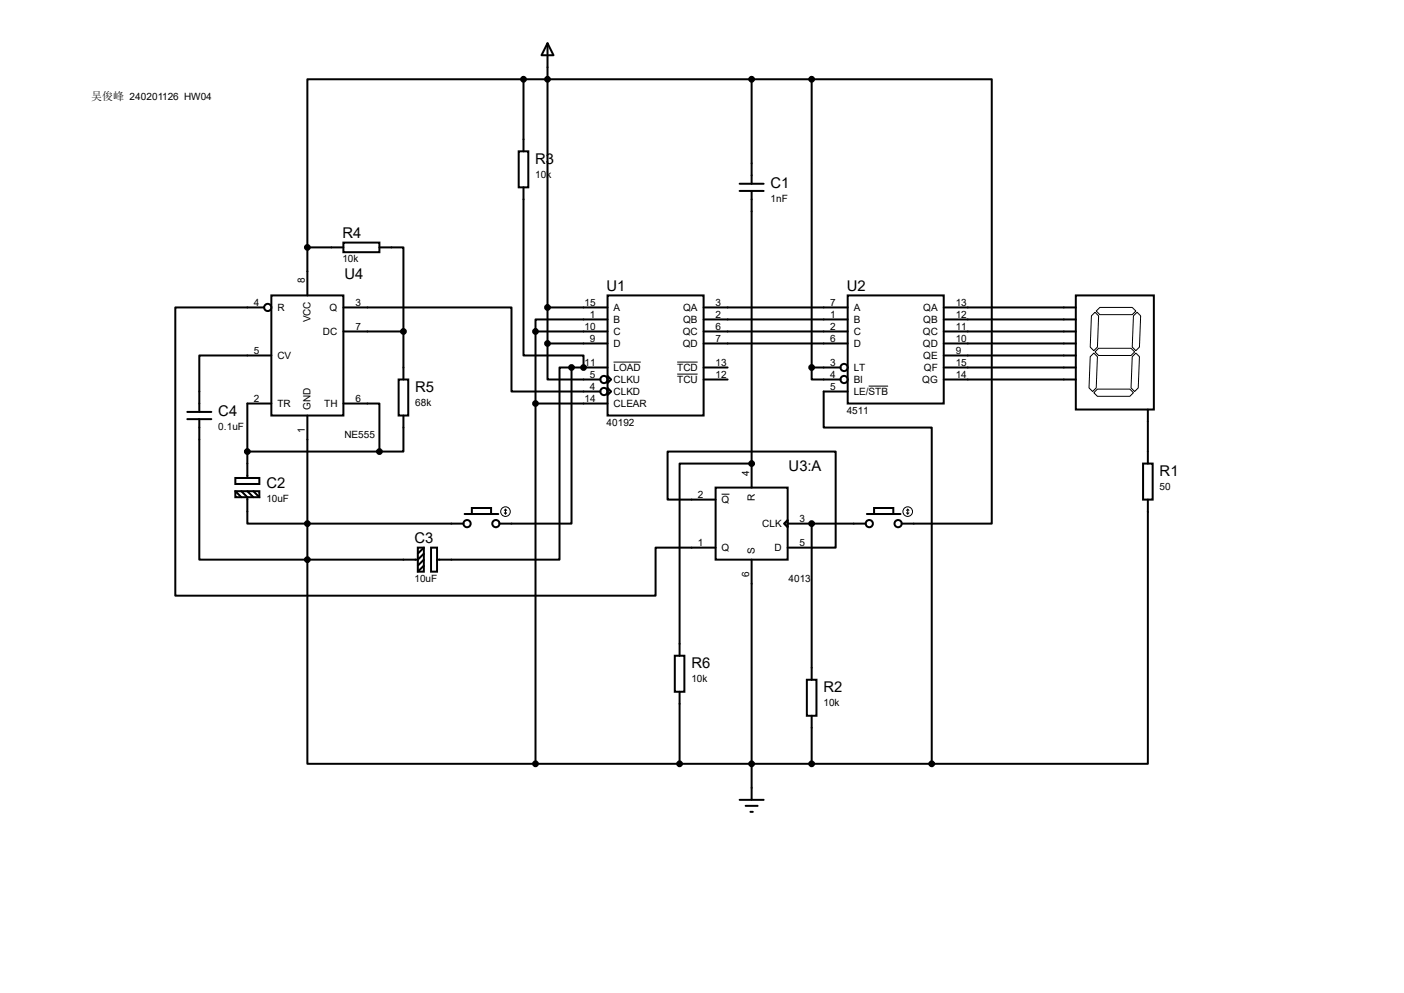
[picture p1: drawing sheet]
<svg xmlns="http://www.w3.org/2000/svg" width="297mm" height="210mm" viewBox="0 0 297 210" stroke-linecap="round" stroke-linejoin="round" font-family="sans-serif">
<g fill="none" stroke="#000" stroke-width=".42">
<path d="M110.7 16.8h-45.7v35.5M110.7 16.8h61M110.7 16.8v15.2M115.8 9.1l1.3 2.6h-2.5zM115.8 9.1v63.5M159 16.8v22.1M171.7 16.8h38.1v93.9h-19M171.7 16.8v60.9M109.7 32h2.1v7.6h-2.1zM110.7 39.6v35.6h12.7v2.5M156.5 38.9h5M65 52.3v10.2"/>
<path d="M65 52.3h7.6M72.6 51.3h7.7v2h-7.7zM80.3 52.3h5v17.8M156.5 40.4h5M159 40.4v62.7M55.9 65h-18.8v61h101.6v-10.2h12.7M57.4 62.5h15.2v25.4h-15.2zM57.4 75.2h-15.2v11.9M72.6 65h35.6v17.8h18.8M72.6 70.1h12.7M85.3 70.1v10.2M113.3 70.1h15.2"/>
<path d="M113.3 70.1v91.4M115.8 72.6v7.7h11.2M115.8 65h12.7M115.8 72.6h12.7M120.9 77.7v33h-15.2M120.9 77.7h-2.5v40.7h-25.9M120.9 77.7h7.6M128.5 62.5h20.3v25.4h-20.3zM128.5 79.5l.8 .8-.8 .7zM128.5 67.6h-15.2v2.5M148.8 65h30.5M148.8 67.6h30.5"/>
<path d="M148.8 70.1h30.5M148.8 72.6h30.5M148.8 77.7h5.1M171.7 77.7v2.6h6.1M171.7 77.7h6.1M179.3 62.5h20.3v22.8h-20.3zM199.6 65h28M199.6 67.6h28M199.6 70.1h28M199.6 72.6h28M199.6 75.2h28M199.6 77.7h28"/>
<path d="M227.6 62.5h16.5v24.1h-16.5zM39.6 87.1h5.1M39.6 88.6h5.1M42.2 88.6v29.8h22.8M52.3 95.5h28M57.4 85.3h-5.1v15.8M65 87.9v30.5M72.6 85.3h7.7v10.2M84.3 80.3h2.1v7.6h-2.1zM85.3 87.9v7.6h-5M113.3 85.3h15.2M128.5 82l.8 .8-.8 .8z"/>
<path d="M148.8 80.3h5.1M159 98h-15.2v40.7M179.3 82.8h-5.1v7.6h22.9v71.1M199.6 80.3h28M241.8 98h2v7.7h-2zM242.8 86.6v11.4M49.8 101.1h5.1v1.3h-5.1zM49.8 103.9h5.1v1.3h-5.1zM49.8 103.9l1.3 1.3M51.1 103.9l1.2 1.3v5.5h45.7M52.3 103.9l1.3 1.3M53.6 103.9l1.3 1.3"/>
<path d="M65 118.4v43.1h48.3M88.4 115.8h1.3v5.1h-1.3zM89.7 117.1l-1.3 1.3h-23.4M89.7 119.6l-1.3 1.3M89.7 118.4l-1.3 1.2M89.7 115.8l-1.3 1.3M91.2 115.8h1.3v5.1h-1.3zM98.3 108.7h7.1M99.8 107.4h4.1v1.3h-4.1zM151.4 103.1h15.2v15.3h-15.2zM151.4 105.7h-10.2v-10.2h35.6v20.3h-10.2M159 118.4v50.8"/>
<path d="M165.9 110.7l.7-.7v1.5zM166.6 110.7h16.5M171.7 110.7v33.1M183.4 108.7h7.1M184.9 107.4h4.1v1.3h-4.1zM242.8 105.7v55.8h-45.7M142.7 138.7h2.1v7.6h-2.1zM143.8 146.3v15.2M170.7 143.8h2v7.6h-2zM171.7 151.4v10.1M113.3 161.5h83.8M156.5 169.2h5"/>
<path d="M157.7 170.4h2.6M158.7 171.7h.6"/>
<circle cx="56.6" cy="65" r=".76"/>
<circle cx="178.6" cy="77.7" r=".76"/>
<circle cx="127.8" cy="80.3" r=".76"/>
<circle cx="127.8" cy="82.8" r=".76"/>
<circle cx="178.6" cy="80.3" r=".76"/>
<circle cx="98.8" cy="110.7" r=".76"/>
<circle cx="104.9" cy="110.7" r=".76"/>
<circle cx="183.9" cy="110.7" r=".76"/>
<circle cx="190" cy="110.7" r=".76"/>
</g>
<g fill="#000">
<circle cx="123.4" cy="77.7" r=".21"/>
<circle cx="159" cy="98" r=".21"/>
<circle cx="171.7" cy="110.7" r=".21"/>
</g>
<g fill="none" stroke="#000" stroke-width=".21">
<path d="M129.8 76.6h5.8M143.3 76.6h4.3M143.3 79.1h4.3M230.6 75.4l.8-.7 .8 .7-.3 6.6-.8 .8-.7-.8zM230.9 66.8l.7-.8 .8 .8-.2 6.6-.8 .8-.8-.8zM231.9 65.8l.8-.8h6.8l.8 .8-.8 .7h-6.8zM232.4 73.7h6.9l.7 .7-.7 .8h-6.9l-.8-.8zM239.8 66.8l.7-.8 .8 .8-.3 6.6-.7 .8-.8-.8zM240.3 74.7l.7 .7-.2 6.6-.8 .8-.7-.8 .2-6.6zM183.8 81.7h4.1M231.4 83.1l.8-.8h6.8l.8 .8-.8 .7h-6.8zM106.7 108.5l.2 .2"/>
<path d="M106.9 107.7v1M106.9 107.7l-.2 .2M106.9 107.7l.3 .2M107.2 108.5l-.3 .2M152.7 104.5h1.6M191.8 108.5l.2 .2M192 107.7v1M192 107.7l-.2 .2M192 107.7l.3 .2M192.3 108.5l-.3 .2"/>
<circle cx="106.9" cy="108.2" r="1.02"/>
<circle cx="192" cy="108.2" r="1.02"/>
</g>
<g fill="#000" stroke="#000" stroke-width=".42">
<circle cx="110.7" cy="16.8" r=".51"/>
<circle cx="115.8" cy="16.8" r=".51"/>
<circle cx="159" cy="16.8" r=".51"/>
<circle cx="171.7" cy="16.8" r=".51"/>
<circle cx="65" cy="52.3" r=".51"/>
<circle cx="85.3" cy="70.1" r=".51"/>
<circle cx="113.3" cy="70.1" r=".51"/>
<circle cx="115.8" cy="65" r=".51"/>
<circle cx="115.8" cy="72.6" r=".51"/>
<circle cx="120.9" cy="77.7" r=".51"/>
<circle cx="123.4" cy="77.7" r=".51"/>
<circle cx="171.7" cy="77.7" r=".51"/>
<circle cx="52.3" cy="95.5" r=".51"/>
<circle cx="80.3" cy="95.5" r=".51"/>
<circle cx="113.3" cy="85.3" r=".51"/>
<circle cx="159" cy="98" r=".51"/>
<circle cx="65" cy="110.7" r=".51"/>
<circle cx="65" cy="118.4" r=".51"/>
<circle cx="171.7" cy="110.7" r=".51"/>
<circle cx="113.3" cy="161.5" r=".51"/>
<circle cx="143.8" cy="161.5" r=".51"/>
<circle cx="159" cy="161.5" r=".51"/>
<circle cx="171.7" cy="161.5" r=".51"/>
<circle cx="197.1" cy="161.5" r=".51"/>
</g>
<g font-size="3.1">
<text x="113.2" y="34.6">R3</text>
<text x="163" y="39.7">C1</text>
<text x="72.4" y="50.4">R4</text>
<text x="72.9" y="59.1">U4</text>
<text x="128.3" y="61.6">U1</text>
<text x="179.1" y="61.6">U2</text>
<text x="87.8" y="82.9">R5</text>
<text x="46.2" y="88">C4</text>
<text x="166.8" y="99.7">U3:A</text>
<text x="245.3" y="100.7">R1</text>
<text x="56.3" y="103.2">C2</text>
<text x="87.7" y="114.9">C3</text>
<text x="146.3" y="141.3">R6</text>
<text x="174.2" y="146.4">R2</text>
</g>
<text font-size="2.3" x="19.3" y="21.2">吴俊峰 240201126 HW04</text>
<g font-size="2.1">
<text x="113.2" y="37.5">10k</text>
<text x="163" y="42.6">1nF</text>
<text x="64.5" y="59.9" transform="rotate(-90 64.5 59.9)">8</text>
<text x="72.4" y="55.5">10k</text>
<text x="53.7" y="64.6">4</text>
<text x="58.7" y="65.8">R</text>
<text x="69.7" y="65.8">Q</text>
<text x="75.2" y="64.6">3</text>
<text x="123.7" y="64.6">15</text>
<text x="129.8" y="65.8">A</text>
<text x="144.5" y="65.8">QA</text>
<text x="151.4" y="64.6">3</text>
<text x="175.6" y="64.6">7</text>
<text x="180.6" y="65.8">A</text>
<text x="195.3" y="65.8">QA</text>
<text x="202.2" y="64.6">13</text>
<text x="65.7" y="68.2" transform="rotate(-90 65.7 68.2)">VCC</text>
<text x="68.3" y="70.9">DC</text>
<text x="75.2" y="69.7">7</text>
<text x="123.7" y="69.7">10</text>
<text x="124.8" y="67.2">1</text>
<text x="129.8" y="68.3">B</text>
<text x="129.8" y="70.9">C</text>
<text x="144.4" y="70.9">QC</text>
<text x="144.5" y="68.3">QB</text>
<text x="151.4" y="67.2">2</text>
<text x="151.4" y="69.7">6</text>
<text x="175.6" y="67.2">1</text>
<text x="175.6" y="69.7">2</text>
<text x="180.6" y="68.3">B</text>
<text x="180.6" y="70.9">C</text>
<text x="195.2" y="70.9">QC</text>
<text x="195.3" y="68.3">QB</text>
<text x="202.2" y="67.2">12</text>
<text x="202.2" y="69.7">11</text>
<text x="53.7" y="74.8">5</text>
<text x="58.7" y="75.9">CV</text>
<text x="123.7" y="77.3">11</text>
<text x="124.8" y="72.3">9</text>
<text x="129.8" y="73.4">D</text>
<text x="144.4" y="73.4">QD</text>
<text x="151.4" y="72.3">7</text>
<text x="151.4" y="77.3">13</text>
<text x="175.6" y="72.3">6</text>
<text x="175.6" y="77.3">3</text>
<text x="180.6" y="73.4">D</text>
<text x="195.2" y="73.4">QD</text>
<text x="195.3" y="75.9">QE</text>
<text x="202.2" y="72.3">10</text>
<text x="202.2" y="74.8">9</text>
<text x="202.2" y="77.3">15</text>
<text x="124.8" y="79.9">5</text>
<text x="124.8" y="82.4">4</text>
<text x="129.8" y="78.5">LOAD</text>
<text x="129.8" y="81">CLKU</text>
<text x="129.8" y="83.6">CLKD</text>
<text x="143.3" y="78.5">TCD</text>
<text x="143.3" y="81">TCU</text>
<text x="151.4" y="79.9">12</text>
<text x="175.6" y="79.9">4</text>
<text x="175.6" y="82.4">5</text>
<text x="180.6" y="78.5">LT</text>
<text x="180.6" y="81">BI</text>
<text x="180.6" y="83.6">LE/STB</text>
<text x="195.1" y="81">QG</text>
<text x="195.5" y="78.5">QF</text>
<text x="202.2" y="79.9">14</text>
<text x="53.7" y="85">2</text>
<text x="58.7" y="86.1">TR</text>
<text x="65.7" y="86.6" transform="rotate(-90 65.7 86.6)">GND</text>
<text x="68.6" y="86.1">TH</text>
<text x="75.2" y="85">6</text>
<text x="87.8" y="85.8">68k</text>
<text x="123.7" y="85">14</text>
<text x="129.8" y="86.1">CLEAR</text>
<text x="179.1" y="87.5">4511</text>
<text x="46.2" y="90.9">0.1uF</text>
<text x="64.5" y="91.6" transform="rotate(-90 64.5 91.6)">1</text>
<text x="72.9" y="92.6">NE555</text>
<text x="128.3" y="90">40192</text>
<text x="158.5" y="100.6" transform="rotate(-90 158.5 100.6)">4</text>
<text x="56.3" y="106.1">10uF</text>
<text x="147.7" y="105.3">2</text>
<text x="152.7" y="106.4">Q</text>
<text x="159.7" y="105.9" transform="rotate(-90 159.7 105.9)">R</text>
<text x="245.3" y="103.6">50</text>
<text x="161.2" y="111.5">CLK</text>
<text x="169.2" y="110.4">3</text>
<text x="147.7" y="115.4">1</text>
<text x="152.7" y="116.6">Q</text>
<text x="159.7" y="117.1" transform="rotate(-90 159.7 117.1)">S</text>
<text x="163.8" y="116.6">D</text>
<text x="169.2" y="115.4">5</text>
<text x="87.7" y="123.1">10uF</text>
<text x="158.5" y="122.1" transform="rotate(-90 158.5 122.1)">6</text>
<text x="166.8" y="123.1">4013</text>
<text x="146.3" y="144.2">10k</text>
<text x="174.2" y="149.3">10k</text>
</g>
</svg>
